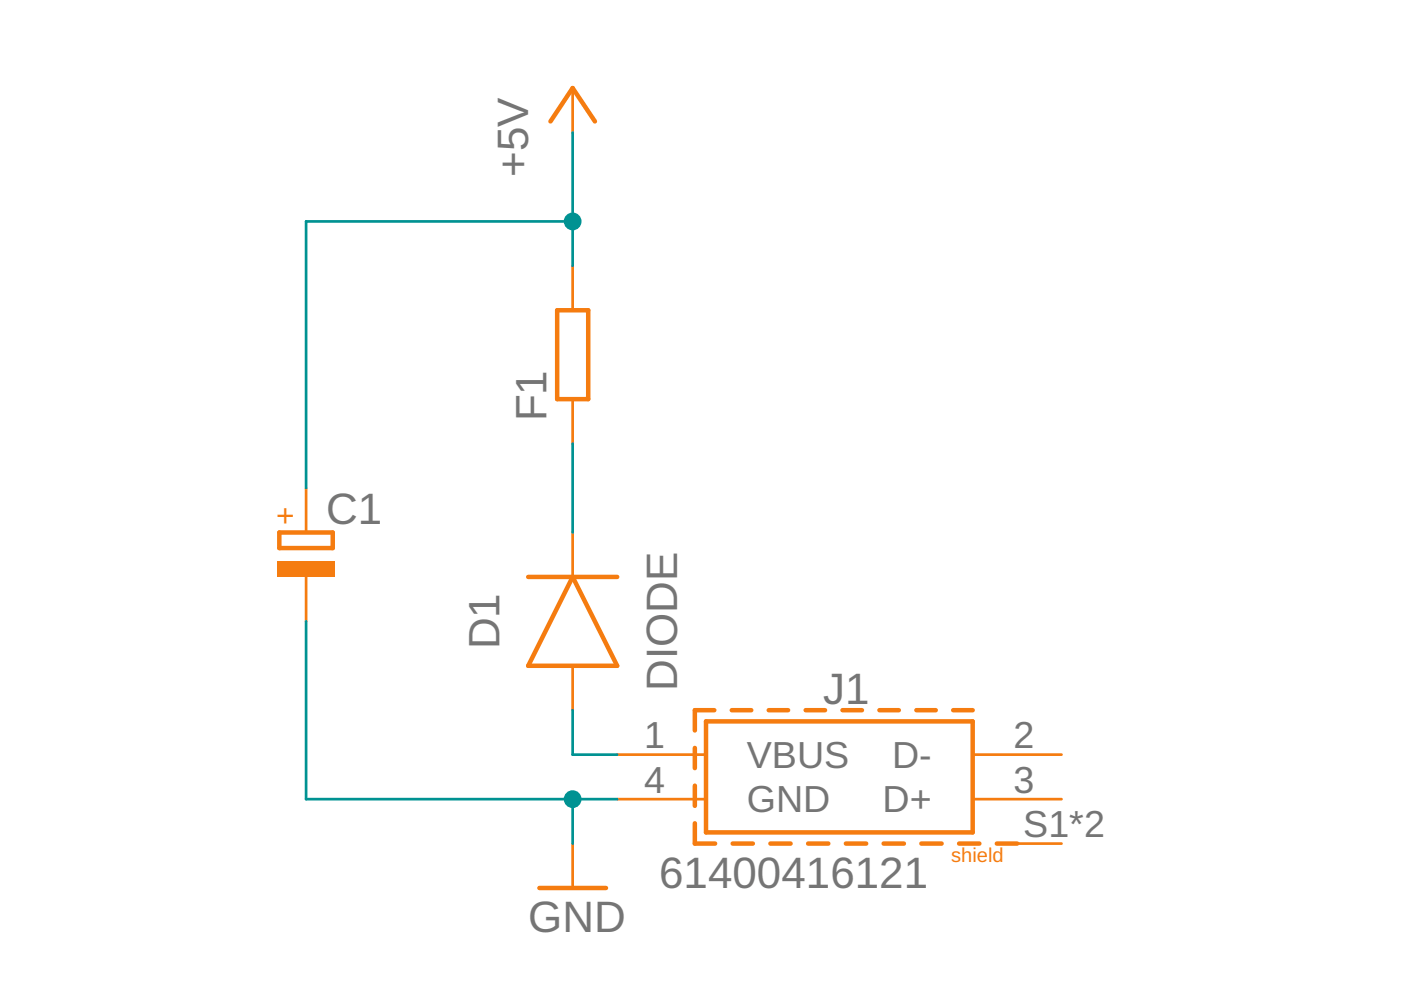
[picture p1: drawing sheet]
<svg xmlns="http://www.w3.org/2000/svg" width="297mm" height="210mm" viewBox="0 0 297 210" stroke-linecap="round" stroke-linejoin="round" font-family="sans-serif">
<path d="M121.4 18.7v9.4M121.4 56.4v9.4M121.4 84.6v9.4M121.4 112.9v9.4M121.4 141.2v9.4M130.9 160h18.8M206.2 160h18.9M121.4 178.9v9.4M130.9 169.4h18.8M206.2 169.4h18.9M215.6 178.9h9.5" fill="none" stroke="#f57c10" stroke-width=".57"/>
<g fill="none" stroke="#f57c10" stroke-width=".95">
<path d="M116.7 25.7l4.7-7 4.7 7M118.1 65.8h6.6v18.8h-6.6zM59.2 112.9h11.3v3.3h-11.3zM112 122.3h18.9M121.4 122.3l9.5 18.9h-18.9zM147.3 158.6v4.3M149.7 153h56.5v23.5h-56.5zM151.4 150.6h-4.1v4.3M155.2 150.6h4.1M163 150.6h4.1M170.8 150.6h4.1M178.6 150.6h4.2"/>
<path d="M186.5 150.6h4.1M194.3 150.6h4.1M202.1 150.6h4.1M147.3 174.6v4.3h4.3M147.3 166.6v4.3M155.3 178.9h4.3M163.3 178.9h4.3M171.3 178.9h4.3M179.3 178.9h4.3M187.3 178.9h4.3M195.3 178.9h4.3M203.3 178.9h4.3"/>
<path d="M211.3 178.9h4.3M114.4 188.3h14.1"/>
</g>
<path d="M58.8 119h12.2v3.3h-12.2z" fill-rule="evenodd" fill="#f57c10"/>
<path d="M58.8 119h12.2v3.3h-12.2zM58.8 119v3.3h12.2v-3.3z" fill="#f57c10"/>
<path d="M64.9 103.5v9.4M64.9 122.3v9.4" fill="none" stroke="#f57c10" stroke-width=".57"/>
<path d="M121.4 28.1v28.3M121.4 46.9h-56.5v56.6" fill="none" stroke="#009292" stroke-width=".57"/>
<circle cx="121.4" cy="46.9" r="1.88" fill="#009292"/>
<path d="M119.5 46.9a1.9 1.9 0 0 1 3.8 0 1.9 1.9 0 0 1-3.8 0zM119.5 46.9a1.9 1.9 0 0 0 3.8 0 1.9 1.9 0 0 0-3.8 0z" fill="#009292"/>
<path d="M64.9 131.7v37.7h66M121.4 169.4v9.5" fill="none" stroke="#009292" stroke-width=".57"/>
<circle cx="121.4" cy="169.4" r="1.88" fill="#009292"/>
<path d="M119.5 169.4a1.9 1.9 0 0 1 3.8 0 1.9 1.9 0 0 1-3.8 0zM119.5 169.4a1.9 1.9 0 0 0 3.8 0 1.9 1.9 0 0 0-3.8 0z" fill="#009292"/>
<path d="M121.4 94v18.9M121.4 150.6v9.4h9.5" fill="none" stroke="#009292" stroke-width=".57"/>
<g font-size="9.3" fill="#757575">
<text x="112" y="37.5" transform="rotate(-90 112 37.5)">+5V</text>
<text x="115.9" y="89.3" transform="rotate(-90 115.9 89.3)">F1</text>
<text x="69.1" y="111.1">C1</text>
<text x="105.9" y="137.7" transform="rotate(-90 105.9 137.7)">D1</text>
<text x="143.6" y="146.5" transform="rotate(-90 143.6 146.5)">DIODE</text>
<text x="174.5" y="149.2">J1</text>
<text x="139.8" y="188.3">61400416121</text>
<text x="112" y="197.7">GND</text>
</g>
<g font-size="8" fill="#757575">
<text x="136.6" y="158.7">1</text>
<text x="214.9" y="158.7">2</text>
<text x="158.4" y="162.8">VBUS</text>
<text x="189.1" y="162.8">D-</text>
<text x="136.6" y="168.1">4</text>
<text x="158.4" y="172.3">GND</text>
<text x="187.1" y="172.3">D+</text>
<text x="214.9" y="168.1">3</text>
<text x="217" y="177.5">S1*2</text>
</g>
<text font-size="6.6" fill="#f57c10" x="62.7" y="111.4" transform="rotate(-90 62.7 111.4)">+</text>
<text font-size="4.3" fill="#f57c10" x="201.7" y="182.8">shield</text>
</svg>
